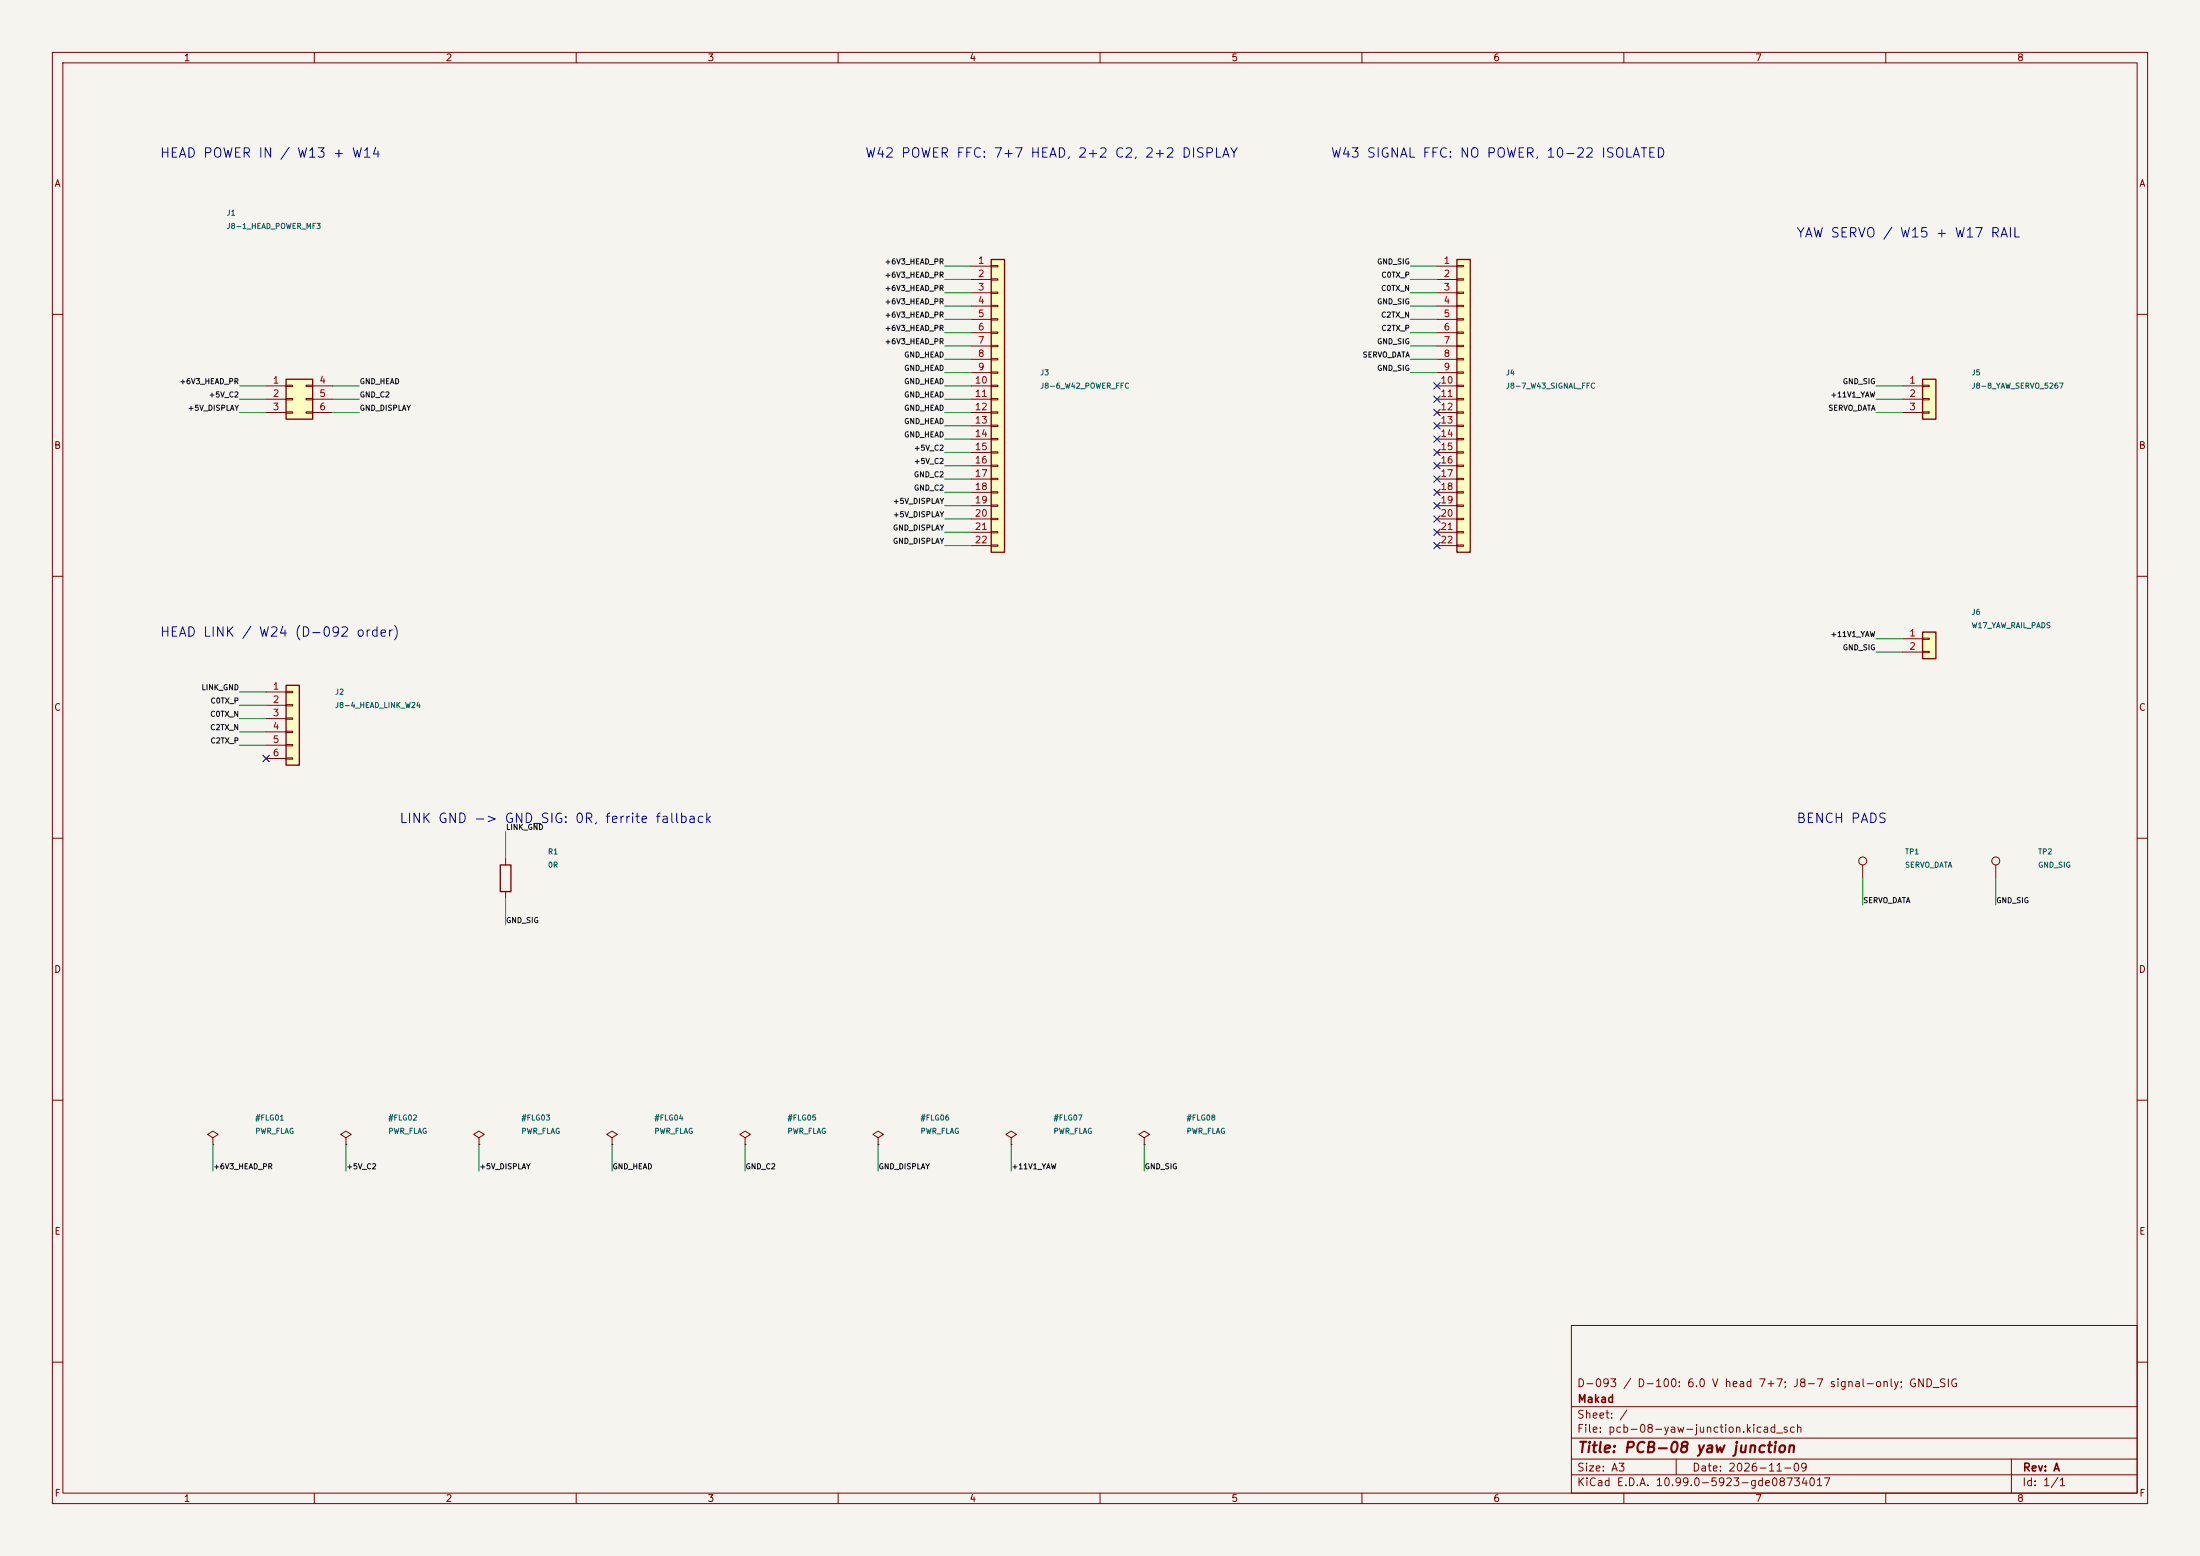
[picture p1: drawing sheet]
(kicad_sch (version 20261015) (generator "eeschema") (generator_version "10.99") (paper "A3") (title_block (title "PCB-08 yaw junction") (date "2026-11-09") (rev "A") (company "Makad") (comment 1 "D-093 / D-100: 6.0 V head 7+7; J8-7 signal-only; GND_SIG")) (lib_symbols (symbol "Connector_Generic:Conn_02x03_Top_Bottom" (pin_names (offset 1.016) (hide yes)) (exclude_from_sim no) (in_bom yes) (on_board yes) (in_pos_files yes) (duplicate_pin_numbers_are_jumpers no) (property "Reference" "J" (at 1.27 5.08 0) (show_name no) (do_not_autoplace no) (effects (font (size 1.27 1.27)))) (property "Value" "Conn_02x03_Top_Bottom" (at 1.27 -5.08 0) (show_name no) (do_not_autoplace no) (effects (font (size 1.27 1.27)))) (property "Footprint" "" (at 0 0 0) (show_name no) (do_not_autoplace no) (hide yes) (effects (font (size 1.27 1.27)))) (property "Datasheet" "" (at 0 0 0) (show_name no) (do_not_autoplace no) (hide yes) (effects (font (size 1.27 1.27)))) (property "Description" "Generic connector, double row, 02x03, top/bottom pin numbering scheme (row 1: 1...pins_per_row, row2: pins_per_row+1 ... num_pins), script generated (kicad-library-utils/schlib/autogen/connector/)" (at 0 0 0) (show_name no) (do_not_autoplace no) (hide yes) (effects (font (size 1.27 1.27)))) (property "ki_keywords" "connector" (at 0 0 0) (show_name no) (do_not_autoplace no) (hide yes) (effects (font (size 1.27 1.27)))) (property "ki_fp_filters" "Connector*:*_2x??_*" (at 0 0 0) (show_name no) (do_not_autoplace no) (hide yes) (effects (font (size 1.27 1.27)))) (symbol "Conn_02x03_Top_Bottom_1_1" (rectangle (start -1.27 3.81) (end 3.81 -3.81) (stroke (width 0.254) (type default)) (fill (type background))) (rectangle (start -1.27 2.667) (end 0 2.413) (stroke (width 0.1524) (type default)) (fill (type none))) (rectangle (start -1.27 0.127) (end 0 -0.127) (stroke (width 0.1524) (type default)) (fill (type none))) (rectangle (start -1.27 -2.413) (end 0 -2.667) (stroke (width 0.1524) (type default)) (fill (type none))) (rectangle (start 3.81 2.667) (end 2.54 2.413) (stroke (width 0.1524) (type default)) (fill (type none))) (rectangle (start 3.81 0.127) (end 2.54 -0.127) (stroke (width 0.1524) (type default)) (fill (type none))) (rectangle (start 3.81 -2.413) (end 2.54 -2.667) (stroke (width 0.1524) (type default)) (fill (type none))) (pin passive line (at -5.08 2.54 0) (length 3.81) (name "Pin_1" (effects (font (size 1.27 1.27)))) (number "1" (effects (font (size 1.27 1.27))))) (pin passive line (at -5.08 0 0) (length 3.81) (name "Pin_2" (effects (font (size 1.27 1.27)))) (number "2" (effects (font (size 1.27 1.27))))) (pin passive line (at -5.08 -2.54 0) (length 3.81) (name "Pin_3" (effects (font (size 1.27 1.27)))) (number "3" (effects (font (size 1.27 1.27))))) (pin passive line (at 7.62 2.54 180) (length 3.81) (name "Pin_4" (effects (font (size 1.27 1.27)))) (number "4" (effects (font (size 1.27 1.27))))) (pin passive line (at 7.62 0 180) (length 3.81) (name "Pin_5" (effects (font (size 1.27 1.27)))) (number "5" (effects (font (size 1.27 1.27))))) (pin passive line (at 7.62 -2.54 180) (length 3.81) (name "Pin_6" (effects (font (size 1.27 1.27)))) (number "6" (effects (font (size 1.27 1.27)))))) (embedded_fonts no)) (symbol "Connector_Generic:Conn_01x06" (pin_names (offset 1.016) (hide yes)) (exclude_from_sim no) (in_bom yes) (on_board yes) (in_pos_files yes) (duplicate_pin_numbers_are_jumpers no) (property "Reference" "J" (at 0 7.62 0) (show_name no) (do_not_autoplace no) (effects (font (size 1.27 1.27)))) (property "Value" "Conn_01x06" (at 0 -10.16 0) (show_name no) (do_not_autoplace no) (effects (font (size 1.27 1.27)))) (property "Footprint" "" (at 0 0 0) (show_name no) (do_not_autoplace no) (hide yes) (effects (font (size 1.27 1.27)))) (property "Datasheet" "" (at 0 0 0) (show_name no) (do_not_autoplace no) (hide yes) (effects (font (size 1.27 1.27)))) (property "Description" "Generic connector, single row, 01x06, script generated (kicad-library-utils/schlib/autogen/connector/)" (at 0 0 0) (show_name no) (do_not_autoplace no) (hide yes) (effects (font (size 1.27 1.27)))) (property "ki_keywords" "connector" (at 0 0 0) (show_name no) (do_not_autoplace no) (hide yes) (effects (font (size 1.27 1.27)))) (property "ki_fp_filters" "Connector*:*_1x??_*" (at 0 0 0) (show_name no) (do_not_autoplace no) (hide yes) (effects (font (size 1.27 1.27)))) (symbol "Conn_01x06_1_1" (rectangle (start -1.27 6.35) (end 1.27 -8.89) (stroke (width 0.254) (type default)) (fill (type background))) (rectangle (start -1.27 5.207) (end 0 4.953) (stroke (width 0.1524) (type default)) (fill (type none))) (rectangle (start -1.27 2.667) (end 0 2.413) (stroke (width 0.1524) (type default)) (fill (type none))) (rectangle (start -1.27 0.127) (end 0 -0.127) (stroke (width 0.1524) (type default)) (fill (type none))) (rectangle (start -1.27 -2.413) (end 0 -2.667) (stroke (width 0.1524) (type default)) (fill (type none))) (rectangle (start -1.27 -4.953) (end 0 -5.207) (stroke (width 0.1524) (type default)) (fill (type none))) (rectangle (start -1.27 -7.493) (end 0 -7.747) (stroke (width 0.1524) (type default)) (fill (type none))) (pin passive line (at -5.08 5.08 0) (length 3.81) (name "Pin_1" (effects (font (size 1.27 1.27)))) (number "1" (effects (font (size 1.27 1.27))))) (pin passive line (at -5.08 2.54 0) (length 3.81) (name "Pin_2" (effects (font (size 1.27 1.27)))) (number "2" (effects (font (size 1.27 1.27))))) (pin passive line (at -5.08 0 0) (length 3.81) (name "Pin_3" (effects (font (size 1.27 1.27)))) (number "3" (effects (font (size 1.27 1.27))))) (pin passive line (at -5.08 -2.54 0) (length 3.81) (name "Pin_4" (effects (font (size 1.27 1.27)))) (number "4" (effects (font (size 1.27 1.27))))) (pin passive line (at -5.08 -5.08 0) (length 3.81) (name "Pin_5" (effects (font (size 1.27 1.27)))) (number "5" (effects (font (size 1.27 1.27))))) (pin passive line (at -5.08 -7.62 0) (length 3.81) (name "Pin_6" (effects (font (size 1.27 1.27)))) (number "6" (effects (font (size 1.27 1.27)))))) (embedded_fonts no)) (symbol "Device:R" (pin_numbers (hide yes)) (pin_names (offset 0)) (exclude_from_sim no) (in_bom yes) (on_board yes) (in_pos_files yes) (duplicate_pin_numbers_are_jumpers no) (property "Reference" "R" (at 2.032 0 90) (show_name no) (do_not_autoplace no) (effects (font (size 1.27 1.27)))) (property "Value" "R" (at 0 0 90) (show_name no) (do_not_autoplace no) (effects (font (size 1.27 1.27)))) (property "Footprint" "" (at -1.778 0 90) (show_name no) (do_not_autoplace no) (hide yes) (effects (font (size 1.27 1.27)))) (property "Datasheet" "" (at 0 0 0) (show_name no) (do_not_autoplace no) (hide yes) (effects (font (size 1.27 1.27)))) (property "Description" "Resistor" (at 0 0 0) (show_name no) (do_not_autoplace no) (hide yes) (effects (font (size 1.27 1.27)))) (property "ki_keywords" "R res resistor" (at 0 0 0) (show_name no) (do_not_autoplace no) (hide yes) (effects (font (size 1.27 1.27)))) (property "ki_fp_filters" "R_*" (at 0 0 0) (show_name no) (do_not_autoplace no) (hide yes) (effects (font (size 1.27 1.27)))) (symbol "R_0_1" (rectangle (start -1.016 -2.54) (end 1.016 2.54) (stroke (width 0.254) (type default)) (fill (type none)))) (symbol "R_1_1" (pin passive line (at 0 3.81 270) (length 1.27) (name "" (effects (font (size 1.27 1.27)))) (number "1" (effects (font (size 1.27 1.27))))) (pin passive line (at 0 -3.81 90) (length 1.27) (name "" (effects (font (size 1.27 1.27)))) (number "2" (effects (font (size 1.27 1.27)))))) (embedded_fonts no)) (symbol "Connector_Generic:Conn_01x22" (pin_names (offset 1.016) (hide yes)) (exclude_from_sim no) (in_bom yes) (on_board yes) (in_pos_files yes) (duplicate_pin_numbers_are_jumpers no) (property "Reference" "J" (at 0 27.94 0) (show_name no) (do_not_autoplace no) (effects (font (size 1.27 1.27)))) (property "Value" "Conn_01x22" (at 0 -30.48 0) (show_name no) (do_not_autoplace no) (effects (font (size 1.27 1.27)))) (property "Footprint" "" (at 0 0 0) (show_name no) (do_not_autoplace no) (hide yes) (effects (font (size 1.27 1.27)))) (property "Datasheet" "" (at 0 0 0) (show_name no) (do_not_autoplace no) (hide yes) (effects (font (size 1.27 1.27)))) (property "Description" "Generic connector, single row, 01x22, script generated (kicad-library-utils/schlib/autogen/connector/)" (at 0 0 0) (show_name no) (do_not_autoplace no) (hide yes) (effects (font (size 1.27 1.27)))) (property "ki_keywords" "connector" (at 0 0 0) (show_name no) (do_not_autoplace no) (hide yes) (effects (font (size 1.27 1.27)))) (property "ki_fp_filters" "Connector*:*_1x??_*" (at 0 0 0) (show_name no) (do_not_autoplace no) (hide yes) (effects (font (size 1.27 1.27)))) (symbol "Conn_01x22_1_1" (rectangle (start -1.27 26.67) (end 1.27 -29.21) (stroke (width 0.254) (type default)) (fill (type background))) (rectangle (start -1.27 25.527) (end 0 25.273) (stroke (width 0.1524) (type default)) (fill (type none))) (rectangle (start -1.27 22.987) (end 0 22.733) (stroke (width 0.1524) (type default)) (fill (type none))) (rectangle (start -1.27 20.447) (end 0 20.193) (stroke (width 0.1524) (type default)) (fill (type none))) (rectangle (start -1.27 17.907) (end 0 17.653) (stroke (width 0.1524) (type default)) (fill (type none))) (rectangle (start -1.27 15.367) (end 0 15.113) (stroke (width 0.1524) (type default)) (fill (type none))) (rectangle (start -1.27 12.827) (end 0 12.573) (stroke (width 0.1524) (type default)) (fill (type none))) (rectangle (start -1.27 10.287) (end 0 10.033) (stroke (width 0.1524) (type default)) (fill (type none))) (rectangle (start -1.27 7.747) (end 0 7.493) (stroke (width 0.1524) (type default)) (fill (type none))) (rectangle (start -1.27 5.207) (end 0 4.953) (stroke (width 0.1524) (type default)) (fill (type none))) (rectangle (start -1.27 2.667) (end 0 2.413) (stroke (width 0.1524) (type default)) (fill (type none))) (rectangle (start -1.27 0.127) (end 0 -0.127) (stroke (width 0.1524) (type default)) (fill (type none))) (rectangle (start -1.27 -2.413) (end 0 -2.667) (stroke (width 0.1524) (type default)) (fill (type none))) (rectangle (start -1.27 -4.953) (end 0 -5.207) (stroke (width 0.1524) (type default)) (fill (type none))) (rectangle (start -1.27 -7.493) (end 0 -7.747) (stroke (width 0.1524) (type default)) (fill (type none))) (rectangle (start -1.27 -10.033) (end 0 -10.287) (stroke (width 0.1524) (type default)) (fill (type none))) (rectangle (start -1.27 -12.573) (end 0 -12.827) (stroke (width 0.1524) (type default)) (fill (type none))) (rectangle (start -1.27 -15.113) (end 0 -15.367) (stroke (width 0.1524) (type default)) (fill (type none))) (rectangle (start -1.27 -17.653) (end 0 -17.907) (stroke (width 0.1524) (type default)) (fill (type none))) (rectangle (start -1.27 -20.193) (end 0 -20.447) (stroke (width 0.1524) (type default)) (fill (type none))) (rectangle (start -1.27 -22.733) (end 0 -22.987) (stroke (width 0.1524) (type default)) (fill (type none))) (rectangle (start -1.27 -25.273) (end 0 -25.527) (stroke (width 0.1524) (type default)) (fill (type none))) (rectangle (start -1.27 -27.813) (end 0 -28.067) (stroke (width 0.1524) (type default)) (fill (type none))) (pin passive line (at -5.08 25.4 0) (length 3.81) (name "Pin_1" (effects (font (size 1.27 1.27)))) (number "1" (effects (font (size 1.27 1.27))))) (pin passive line (at -5.08 22.86 0) (length 3.81) (name "Pin_2" (effects (font (size 1.27 1.27)))) (number "2" (effects (font (size 1.27 1.27))))) (pin passive line (at -5.08 20.32 0) (length 3.81) (name "Pin_3" (effects (font (size 1.27 1.27)))) (number "3" (effects (font (size 1.27 1.27))))) (pin passive line (at -5.08 17.78 0) (length 3.81) (name "Pin_4" (effects (font (size 1.27 1.27)))) (number "4" (effects (font (size 1.27 1.27))))) (pin passive line (at -5.08 15.24 0) (length 3.81) (name "Pin_5" (effects (font (size 1.27 1.27)))) (number "5" (effects (font (size 1.27 1.27))))) (pin passive line (at -5.08 12.7 0) (length 3.81) (name "Pin_6" (effects (font (size 1.27 1.27)))) (number "6" (effects (font (size 1.27 1.27))))) (pin passive line (at -5.08 10.16 0) (length 3.81) (name "Pin_7" (effects (font (size 1.27 1.27)))) (number "7" (effects (font (size 1.27 1.27))))) (pin passive line (at -5.08 7.62 0) (length 3.81) (name "Pin_8" (effects (font (size 1.27 1.27)))) (number "8" (effects (font (size 1.27 1.27))))) (pin passive line (at -5.08 5.08 0) (length 3.81) (name "Pin_9" (effects (font (size 1.27 1.27)))) (number "9" (effects (font (size 1.27 1.27))))) (pin passive line (at -5.08 2.54 0) (length 3.81) (name "Pin_10" (effects (font (size 1.27 1.27)))) (number "10" (effects (font (size 1.27 1.27))))) (pin passive line (at -5.08 0 0) (length 3.81) (name "Pin_11" (effects (font (size 1.27 1.27)))) (number "11" (effects (font (size 1.27 1.27))))) (pin passive line (at -5.08 -2.54 0) (length 3.81) (name "Pin_12" (effects (font (size 1.27 1.27)))) (number "12" (effects (font (size 1.27 1.27))))) (pin passive line (at -5.08 -5.08 0) (length 3.81) (name "Pin_13" (effects (font (size 1.27 1.27)))) (number "13" (effects (font (size 1.27 1.27))))) (pin passive line (at -5.08 -7.62 0) (length 3.81) (name "Pin_14" (effects (font (size 1.27 1.27)))) (number "14" (effects (font (size 1.27 1.27))))) (pin passive line (at -5.08 -10.16 0) (length 3.81) (name "Pin_15" (effects (font (size 1.27 1.27)))) (number "15" (effects (font (size 1.27 1.27))))) (pin passive line (at -5.08 -12.7 0) (length 3.81) (name "Pin_16" (effects (font (size 1.27 1.27)))) (number "16" (effects (font (size 1.27 1.27))))) (pin passive line (at -5.08 -15.24 0) (length 3.81) (name "Pin_17" (effects (font (size 1.27 1.27)))) (number "17" (effects (font (size 1.27 1.27))))) (pin passive line (at -5.08 -17.78 0) (length 3.81) (name "Pin_18" (effects (font (size 1.27 1.27)))) (number "18" (effects (font (size 1.27 1.27))))) (pin passive line (at -5.08 -20.32 0) (length 3.81) (name "Pin_19" (effects (font (size 1.27 1.27)))) (number "19" (effects (font (size 1.27 1.27))))) (pin passive line (at -5.08 -22.86 0) (length 3.81) (name "Pin_20" (effects (font (size 1.27 1.27)))) (number "20" (effects (font (size 1.27 1.27))))) (pin passive line (at -5.08 -25.4 0) (length 3.81) (name "Pin_21" (effects (font (size 1.27 1.27)))) (number "21" (effects (font (size 1.27 1.27))))) (pin passive line (at -5.08 -27.94 0) (length 3.81) (name "Pin_22" (effects (font (size 1.27 1.27)))) (number "22" (effects (font (size 1.27 1.27)))))) (embedded_fonts no)) (symbol "Connector_Generic:Conn_01x03" (pin_names (offset 1.016) (hide yes)) (exclude_from_sim no) (in_bom yes) (on_board yes) (in_pos_files yes) (duplicate_pin_numbers_are_jumpers no) (property "Reference" "J" (at 0 5.08 0) (show_name no) (do_not_autoplace no) (effects (font (size 1.27 1.27)))) (property "Value" "Conn_01x03" (at 0 -5.08 0) (show_name no) (do_not_autoplace no) (effects (font (size 1.27 1.27)))) (property "Footprint" "" (at 0 0 0) (show_name no) (do_not_autoplace no) (hide yes) (effects (font (size 1.27 1.27)))) (property "Datasheet" "" (at 0 0 0) (show_name no) (do_not_autoplace no) (hide yes) (effects (font (size 1.27 1.27)))) (property "Description" "Generic connector, single row, 01x03, script generated (kicad-library-utils/schlib/autogen/connector/)" (at 0 0 0) (show_name no) (do_not_autoplace no) (hide yes) (effects (font (size 1.27 1.27)))) (property "ki_keywords" "connector" (at 0 0 0) (show_name no) (do_not_autoplace no) (hide yes) (effects (font (size 1.27 1.27)))) (property "ki_fp_filters" "Connector*:*_1x??_*" (at 0 0 0) (show_name no) (do_not_autoplace no) (hide yes) (effects (font (size 1.27 1.27)))) (symbol "Conn_01x03_1_1" (rectangle (start -1.27 3.81) (end 1.27 -3.81) (stroke (width 0.254) (type default)) (fill (type background))) (rectangle (start -1.27 2.667) (end 0 2.413) (stroke (width 0.1524) (type default)) (fill (type none))) (rectangle (start -1.27 0.127) (end 0 -0.127) (stroke (width 0.1524) (type default)) (fill (type none))) (rectangle (start -1.27 -2.413) (end 0 -2.667) (stroke (width 0.1524) (type default)) (fill (type none))) (pin passive line (at -5.08 2.54 0) (length 3.81) (name "Pin_1" (effects (font (size 1.27 1.27)))) (number "1" (effects (font (size 1.27 1.27))))) (pin passive line (at -5.08 0 0) (length 3.81) (name "Pin_2" (effects (font (size 1.27 1.27)))) (number "2" (effects (font (size 1.27 1.27))))) (pin passive line (at -5.08 -2.54 0) (length 3.81) (name "Pin_3" (effects (font (size 1.27 1.27)))) (number "3" (effects (font (size 1.27 1.27)))))) (embedded_fonts no)) (symbol "Connector_Generic:Conn_01x02" (pin_names (offset 1.016) (hide yes)) (exclude_from_sim no) (in_bom yes) (on_board yes) (in_pos_files yes) (duplicate_pin_numbers_are_jumpers no) (property "Reference" "J" (at 0 2.54 0) (show_name no) (do_not_autoplace no) (effects (font (size 1.27 1.27)))) (property "Value" "Conn_01x02" (at 0 -5.08 0) (show_name no) (do_not_autoplace no) (effects (font (size 1.27 1.27)))) (property "Footprint" "" (at 0 0 0) (show_name no) (do_not_autoplace no) (hide yes) (effects (font (size 1.27 1.27)))) (property "Datasheet" "" (at 0 0 0) (show_name no) (do_not_autoplace no) (hide yes) (effects (font (size 1.27 1.27)))) (property "Description" "Generic connector, single row, 01x02, script generated (kicad-library-utils/schlib/autogen/connector/)" (at 0 0 0) (show_name no) (do_not_autoplace no) (hide yes) (effects (font (size 1.27 1.27)))) (property "ki_keywords" "connector" (at 0 0 0) (show_name no) (do_not_autoplace no) (hide yes) (effects (font (size 1.27 1.27)))) (property "ki_fp_filters" "Connector*:*_1x??_*" (at 0 0 0) (show_name no) (do_not_autoplace no) (hide yes) (effects (font (size 1.27 1.27)))) (symbol "Conn_01x02_1_1" (rectangle (start -1.27 1.27) (end 1.27 -3.81) (stroke (width 0.254) (type default)) (fill (type background))) (rectangle (start -1.27 0.127) (end 0 -0.127) (stroke (width 0.1524) (type default)) (fill (type none))) (rectangle (start -1.27 -2.413) (end 0 -2.667) (stroke (width 0.1524) (type default)) (fill (type none))) (pin passive line (at -5.08 0 0) (length 3.81) (name "Pin_1" (effects (font (size 1.27 1.27)))) (number "1" (effects (font (size 1.27 1.27))))) (pin passive line (at -5.08 -2.54 0) (length 3.81) (name "Pin_2" (effects (font (size 1.27 1.27)))) (number "2" (effects (font (size 1.27 1.27)))))) (embedded_fonts no)) (symbol "Connector:TestPoint" (pin_numbers (hide yes)) (pin_names (offset 0.762) (hide yes)) (exclude_from_sim no) (in_bom yes) (on_board yes) (in_pos_files yes) (duplicate_pin_numbers_are_jumpers no) (property "Reference" "TP" (at 0 6.858 0) (show_name no) (do_not_autoplace no) (effects (font (size 1.27 1.27)))) (property "Value" "TestPoint" (at 0 5.08 0) (show_name no) (do_not_autoplace no) (effects (font (size 1.27 1.27)))) (property "Footprint" "" (at 5.08 0 0) (show_name no) (do_not_autoplace no) (hide yes) (effects (font (size 1.27 1.27)))) (property "Datasheet" "" (at 5.08 0 0) (show_name no) (do_not_autoplace no) (hide yes) (effects (font (size 1.27 1.27)))) (property "Description" "test point" (at 0 0 0) (show_name no) (do_not_autoplace no) (hide yes) (effects (font (size 1.27 1.27)))) (property "ki_keywords" "test point tp" (at 0 0 0) (show_name no) (do_not_autoplace no) (hide yes) (effects (font (size 1.27 1.27)))) (property "ki_fp_filters" "Pin* Test*" (at 0 0 0) (show_name no) (do_not_autoplace no) (hide yes) (effects (font (size 1.27 1.27)))) (symbol "TestPoint_0_1" (circle (center 0 3.302) (radius 0.762) (stroke (width 0) (type default)) (fill (type none)))) (symbol "TestPoint_1_1" (pin passive line (at 0 0 90) (length 2.54) (name "1" (effects (font (size 1.27 1.27)))) (number "1" (effects (font (size 1.27 1.27)))))) (embedded_fonts no)) (symbol "power:PWR_FLAG" (power global) (pin_numbers (hide yes)) (pin_names (offset 0) (hide yes)) (exclude_from_sim no) (in_bom yes) (on_board yes) (in_pos_files yes) (duplicate_pin_numbers_are_jumpers no) (property "Reference" "#FLG" (at 0 1.905 0) (show_name no) (do_not_autoplace no) (hide yes) (effects (font (size 1.27 1.27)))) (property "Value" "PWR_FLAG" (at 0 3.81 0) (show_name no) (do_not_autoplace no) (effects (font (size 1.27 1.27)))) (property "Footprint" "" (at 0 0 0) (show_name no) (do_not_autoplace no) (hide yes) (effects (font (size 1.27 1.27)))) (property "Datasheet" "" (at 0 0 0) (show_name no) (do_not_autoplace no) (hide yes) (effects (font (size 1.27 1.27)))) (property "Description" "Special symbol for telling ERC where power comes from" (at 0 0 0) (show_name no) (do_not_autoplace no) (hide yes) (effects (font (size 1.27 1.27)))) (property "ki_keywords" "flag power" (at 0 0 0) (show_name no) (do_not_autoplace no) (hide yes) (effects (font (size 1.27 1.27)))) (symbol "PWR_FLAG_0_0" (pin power_out line (at 0 0 90) (length 0) (name "" (effects (font (size 1.27 1.27)))) (number "1" (effects (font (size 1.27 1.27)))))) (symbol "PWR_FLAG_0_1" (polyline (pts (xy 0 0) (xy 0 1.27) (xy -1.016 1.905) (xy 0 2.54) (xy 1.016 1.905) (xy 0 1.27)) (stroke (width 0) (type default)) (fill (type none)))) (embedded_fonts no))) (symbol (lib_id "Connector_Generic:Conn_02x03_Top_Bottom") (at 55.88 76.2 0) (unit 1) (in_bom yes) (on_board yes) (dnp no) (property "Reference" "J1" (at 43.18000000000001 40.64 0) (effects (font (size 1.0 1.0)) (justify left))) (property "Value" "J8-1_HEAD_POWER_MF3" (at 43.18000000000001 43.18 0) (effects (font (size 1.0 1.0)) (justify left))) (property "Footprint" "pcb08:Molex_Micro-Fit_3.0_43045-0621_2x03-1MP_P3.00mm_Horizontal" (at 63.88 76.2 0) (effects (font (size 1.0 1.0)) (justify left) (hide yes))) (property "Datasheet" "" (at 63.88 76.2 0) (effects (font (size 1.0 1.0)) (justify left) (hide yes))) (pin "1") (pin "2") (pin "3") (pin "4") (pin "5") (pin "6")) (symbol (lib_id "Connector_Generic:Conn_01x06") (at 55.88 137.16 0) (unit 1) (in_bom yes) (on_board yes) (dnp no) (property "Reference" "J2" (at 63.88 132.07999999999998 0) (effects (font (size 1.0 1.0)) (justify left))) (property "Value" "J8-4_HEAD_LINK_W24" (at 63.88 134.62 0) (effects (font (size 1.0 1.0)) (justify left))) (property "Footprint" "Connector_JST:JST_GH_BM06B-GHS-TBT_1x06-1MP_P1.25mm_Vertical" (at 63.88 137.16 0) (effects (font (size 1.0 1.0)) (justify left) (hide yes))) (property "Datasheet" "" (at 63.88 137.16 0) (effects (font (size 1.0 1.0)) (justify left) (hide yes))) (pin "1") (pin "2") (pin "3") (pin "4") (pin "5") (pin "6")) (symbol (lib_id "Device:R") (at 96.52 167.64 0) (unit 1) (in_bom yes) (on_board yes) (dnp no) (property "Reference" "R1" (at 104.52 162.55999999999997 0) (effects (font (size 1.0 1.0)) (justify left))) (property "Value" "0R" (at 104.52 165.1 0) (effects (font (size 1.0 1.0)) (justify left))) (property "Footprint" "Resistor_SMD:R_0805_2012Metric" (at 104.52 167.64 0) (effects (font (size 1.0 1.0)) (justify left) (hide yes))) (property "Datasheet" "" (at 104.52 167.64 0) (effects (font (size 1.0 1.0)) (justify left) (hide yes))) (pin "1") (pin "2")) (symbol (lib_id "Connector_Generic:Conn_01x22") (at 190.5 76.2 0) (unit 1) (in_bom yes) (on_board yes) (dnp no) (property "Reference" "J3" (at 198.5 71.12 0) (effects (font (size 1.0 1.0)) (justify left))) (property "Value" "J8-6_W42_POWER_FFC" (at 198.5 73.66 0) (effects (font (size 1.0 1.0)) (justify left))) (property "Footprint" "fh34:Hirose_FH34SRJ-22S-0.5SH_1x22_P0.50mm" (at 198.5 76.2 0) (effects (font (size 1.0 1.0)) (justify left) (hide yes))) (property "Datasheet" "" (at 198.5 76.2 0) (effects (font (size 1.0 1.0)) (justify left) (hide yes))) (pin "1") (pin "2") (pin "3") (pin "4") (pin "5") (pin "6") (pin "7") (pin "8") (pin "9") (pin "10") (pin "11") (pin "12") (pin "13") (pin "14") (pin "15") (pin "16") (pin "17") (pin "18") (pin "19") (pin "20") (pin "21") (pin "22")) (symbol (lib_id "Connector_Generic:Conn_01x22") (at 279.4 76.2 0) (unit 1) (in_bom yes) (on_board yes) (dnp no) (property "Reference" "J4" (at 287.4 71.12 0) (effects (font (size 1.0 1.0)) (justify left))) (property "Value" "J8-7_W43_SIGNAL_FFC" (at 287.4 73.66 0) (effects (font (size 1.0 1.0)) (justify left))) (property "Footprint" "fh34:Hirose_FH34SRJ-22S-0.5SH_1x22_P0.50mm" (at 287.4 76.2 0) (effects (font (size 1.0 1.0)) (justify left) (hide yes))) (property "Datasheet" "" (at 287.4 76.2 0) (effects (font (size 1.0 1.0)) (justify left) (hide yes))) (pin "1") (pin "2") (pin "3") (pin "4") (pin "5") (pin "6") (pin "7") (pin "8") (pin "9") (pin "10") (pin "11") (pin "12") (pin "13") (pin "14") (pin "15") (pin "16") (pin "17") (pin "18") (pin "19") (pin "20") (pin "21") (pin "22")) (symbol (lib_id "Connector_Generic:Conn_01x03") (at 368.3 76.2 0) (unit 1) (in_bom yes) (on_board yes) (dnp no) (property "Reference" "J5" (at 376.3 71.12 0) (effects (font (size 1.0 1.0)) (justify left))) (property "Value" "J8-8_YAW_SERVO_5267" (at 376.3 73.66 0) (effects (font (size 1.0 1.0)) (justify left))) (property "Footprint" "Connector_Molex:Molex_SPOX_5267-03A_1x03_P2.50mm_Vertical" (at 376.3 76.2 0) (effects (font (size 1.0 1.0)) (justify left) (hide yes))) (property "Datasheet" "" (at 376.3 76.2 0) (effects (font (size 1.0 1.0)) (justify left) (hide yes))) (pin "1") (pin "2") (pin "3")) (symbol (lib_id "Connector_Generic:Conn_01x02") (at 368.3 121.92 0) (unit 1) (in_bom no) (on_board yes) (dnp no) (property "Reference" "J6" (at 376.3 116.84 0) (effects (font (size 1.0 1.0)) (justify left))) (property "Value" "W17_YAW_RAIL_PADS" (at 376.3 119.38 0) (effects (font (size 1.0 1.0)) (justify left))) (property "Footprint" "Connector_Wire:SolderWire-0.5sqmm_1x02_P4.6mm_D0.9mm_OD2.1mm" (at 376.3 121.92 0) (effects (font (size 1.0 1.0)) (justify left) (hide yes))) (property "Datasheet" "" (at 376.3 121.92 0) (effects (font (size 1.0 1.0)) (justify left) (hide yes))) (pin "1") (pin "2")) (symbol (lib_id "Connector:TestPoint") (at 355.6 167.64 0) (unit 1) (in_bom no) (on_board yes) (dnp no) (property "Reference" "TP1" (at 363.6 162.55999999999997 0) (effects (font (size 1.0 1.0)) (justify left))) (property "Value" "SERVO_DATA" (at 363.6 165.1 0) (effects (font (size 1.0 1.0)) (justify left))) (property "Footprint" "TestPoint:TestPoint_Pad_D1.0mm" (at 363.6 167.64 0) (effects (font (size 1.0 1.0)) (justify left) (hide yes))) (property "Datasheet" "" (at 363.6 167.64 0) (effects (font (size 1.0 1.0)) (justify left) (hide yes))) (pin "1")) (symbol (lib_id "Connector:TestPoint") (at 381.0 167.64 0) (unit 1) (in_bom no) (on_board yes) (dnp no) (property "Reference" "TP2" (at 389.0 162.55999999999997 0) (effects (font (size 1.0 1.0)) (justify left))) (property "Value" "GND_SIG" (at 389.0 165.1 0) (effects (font (size 1.0 1.0)) (justify left))) (property "Footprint" "TestPoint:TestPoint_Pad_D1.0mm" (at 389.0 167.64 0) (effects (font (size 1.0 1.0)) (justify left) (hide yes))) (property "Datasheet" "" (at 389.0 167.64 0) (effects (font (size 1.0 1.0)) (justify left) (hide yes))) (pin "1")) (symbol (lib_id "power:PWR_FLAG") (at 40.64 218.44 0) (unit 1) (in_bom no) (on_board yes) (dnp no) (property "Reference" "#FLG01" (at 48.64 213.35999999999999 0) (effects (font (size 1.0 1.0)) (justify left))) (property "Value" "PWR_FLAG" (at 48.64 215.9 0) (effects (font (size 1.0 1.0)) (justify left))) (property "Footprint" "" (at 48.64 218.44 0) (effects (font (size 1.0 1.0)) (justify left) (hide yes))) (property "Datasheet" "" (at 48.64 218.44 0) (effects (font (size 1.0 1.0)) (justify left) (hide yes))) (pin "1")) (symbol (lib_id "power:PWR_FLAG") (at 66.03999999999999 218.44 0) (unit 1) (in_bom no) (on_board yes) (dnp no) (property "Reference" "#FLG02" (at 74.03999999999999 213.35999999999999 0) (effects (font (size 1.0 1.0)) (justify left))) (property "Value" "PWR_FLAG" (at 74.03999999999999 215.9 0) (effects (font (size 1.0 1.0)) (justify left))) (property "Footprint" "" (at 74.03999999999999 218.44 0) (effects (font (size 1.0 1.0)) (justify left) (hide yes))) (property "Datasheet" "" (at 74.03999999999999 218.44 0) (effects (font (size 1.0 1.0)) (justify left) (hide yes))) (pin "1")) (symbol (lib_id "power:PWR_FLAG") (at 91.44 218.44 0) (unit 1) (in_bom no) (on_board yes) (dnp no) (property "Reference" "#FLG03" (at 99.44 213.35999999999999 0) (effects (font (size 1.0 1.0)) (justify left))) (property "Value" "PWR_FLAG" (at 99.44 215.9 0) (effects (font (size 1.0 1.0)) (justify left))) (property "Footprint" "" (at 99.44 218.44 0) (effects (font (size 1.0 1.0)) (justify left) (hide yes))) (property "Datasheet" "" (at 99.44 218.44 0) (effects (font (size 1.0 1.0)) (justify left) (hide yes))) (pin "1")) (symbol (lib_id "power:PWR_FLAG") (at 116.83999999999999 218.44 0) (unit 1) (in_bom no) (on_board yes) (dnp no) (property "Reference" "#FLG04" (at 124.83999999999999 213.35999999999999 0) (effects (font (size 1.0 1.0)) (justify left))) (property "Value" "PWR_FLAG" (at 124.83999999999999 215.9 0) (effects (font (size 1.0 1.0)) (justify left))) (property "Footprint" "" (at 124.83999999999999 218.44 0) (effects (font (size 1.0 1.0)) (justify left) (hide yes))) (property "Datasheet" "" (at 124.83999999999999 218.44 0) (effects (font (size 1.0 1.0)) (justify left) (hide yes))) (pin "1")) (symbol (lib_id "power:PWR_FLAG") (at 142.24 218.44 0) (unit 1) (in_bom no) (on_board yes) (dnp no) (property "Reference" "#FLG05" (at 150.24 213.35999999999999 0) (effects (font (size 1.0 1.0)) (justify left))) (property "Value" "PWR_FLAG" (at 150.24 215.9 0) (effects (font (size 1.0 1.0)) (justify left))) (property "Footprint" "" (at 150.24 218.44 0) (effects (font (size 1.0 1.0)) (justify left) (hide yes))) (property "Datasheet" "" (at 150.24 218.44 0) (effects (font (size 1.0 1.0)) (justify left) (hide yes))) (pin "1")) (symbol (lib_id "power:PWR_FLAG") (at 167.64 218.44 0) (unit 1) (in_bom no) (on_board yes) (dnp no) (property "Reference" "#FLG06" (at 175.64 213.35999999999999 0) (effects (font (size 1.0 1.0)) (justify left))) (property "Value" "PWR_FLAG" (at 175.64 215.9 0) (effects (font (size 1.0 1.0)) (justify left))) (property "Footprint" "" (at 175.64 218.44 0) (effects (font (size 1.0 1.0)) (justify left) (hide yes))) (property "Datasheet" "" (at 175.64 218.44 0) (effects (font (size 1.0 1.0)) (justify left) (hide yes))) (pin "1")) (symbol (lib_id "power:PWR_FLAG") (at 193.03999999999996 218.44 0) (unit 1) (in_bom no) (on_board yes) (dnp no) (property "Reference" "#FLG07" (at 201.03999999999996 213.35999999999999 0) (effects (font (size 1.0 1.0)) (justify left))) (property "Value" "PWR_FLAG" (at 201.03999999999996 215.9 0) (effects (font (size 1.0 1.0)) (justify left))) (property "Footprint" "" (at 201.03999999999996 218.44 0) (effects (font (size 1.0 1.0)) (justify left) (hide yes))) (property "Datasheet" "" (at 201.03999999999996 218.44 0) (effects (font (size 1.0 1.0)) (justify left) (hide yes))) (pin "1")) (symbol (lib_id "power:PWR_FLAG") (at 218.44 218.44 0) (unit 1) (in_bom no) (on_board yes) (dnp no) (property "Reference" "#FLG08" (at 226.44 213.35999999999999 0) (effects (font (size 1.0 1.0)) (justify left))) (property "Value" "PWR_FLAG" (at 226.44 215.9 0) (effects (font (size 1.0 1.0)) (justify left))) (property "Footprint" "" (at 226.44 218.44 0) (effects (font (size 1.0 1.0)) (justify left) (hide yes))) (property "Datasheet" "" (at 226.44 218.44 0) (effects (font (size 1.0 1.0)) (justify left) (hide yes))) (pin "1")) (wire (pts (xy 50.8 73.66) (xy 45.72 73.66)) (stroke (width 0) (type default))) (wire (pts (xy 50.8 76.2) (xy 45.72 76.2)) (stroke (width 0) (type default))) (wire (pts (xy 50.8 78.74) (xy 45.72 78.74)) (stroke (width 0) (type default))) (wire (pts (xy 63.5 73.66) (xy 68.58 73.66)) (stroke (width 0) (type default))) (wire (pts (xy 63.5 76.2) (xy 68.58 76.2)) (stroke (width 0) (type default))) (wire (pts (xy 63.5 78.74) (xy 68.58 78.74)) (stroke (width 0) (type default))) (wire (pts (xy 50.8 132.08) (xy 45.72 132.08)) (stroke (width 0) (type default))) (wire (pts (xy 50.8 134.62) (xy 45.72 134.62)) (stroke (width 0) (type default))) (wire (pts (xy 50.8 137.16) (xy 45.72 137.16)) (stroke (width 0) (type default))) (wire (pts (xy 50.8 139.7) (xy 45.72 139.7)) (stroke (width 0) (type default))) (wire (pts (xy 50.8 142.24) (xy 45.72 142.24)) (stroke (width 0) (type default))) (wire (pts (xy 96.52 163.83) (xy 96.52 158.75)) (stroke (width 0) (type default))) (wire (pts (xy 96.52 171.45) (xy 96.52 176.53)) (stroke (width 0) (type default))) (wire (pts (xy 185.42 50.8) (xy 180.34 50.8)) (stroke (width 0) (type default))) (wire (pts (xy 185.42 53.34) (xy 180.34 53.34)) (stroke (width 0) (type default))) (wire (pts (xy 185.42 55.88) (xy 180.34 55.88)) (stroke (width 0) (type default))) (wire (pts (xy 185.42 58.42) (xy 180.34 58.42)) (stroke (width 0) (type default))) (wire (pts (xy 185.42 60.96) (xy 180.34 60.96)) (stroke (width 0) (type default))) (wire (pts (xy 185.42 63.5) (xy 180.34 63.5)) (stroke (width 0) (type default))) (wire (pts (xy 185.42 66.04) (xy 180.34 66.04)) (stroke (width 0) (type default))) (wire (pts (xy 185.42 68.58) (xy 180.34 68.58)) (stroke (width 0) (type default))) (wire (pts (xy 185.42 71.12) (xy 180.34 71.12)) (stroke (width 0) (type default))) (wire (pts (xy 185.42 73.66) (xy 180.34 73.66)) (stroke (width 0) (type default))) (wire (pts (xy 185.42 76.2) (xy 180.34 76.2)) (stroke (width 0) (type default))) (wire (pts (xy 185.42 78.74) (xy 180.34 78.74)) (stroke (width 0) (type default))) (wire (pts (xy 185.42 81.28) (xy 180.34 81.28)) (stroke (width 0) (type default))) (wire (pts (xy 185.42 83.82) (xy 180.34 83.82)) (stroke (width 0) (type default))) (wire (pts (xy 185.42 86.36) (xy 180.34 86.36)) (stroke (width 0) (type default))) (wire (pts (xy 185.42 88.9) (xy 180.34 88.9)) (stroke (width 0) (type default))) (wire (pts (xy 185.42 91.44) (xy 180.34 91.44)) (stroke (width 0) (type default))) (wire (pts (xy 185.42 93.98) (xy 180.34 93.98)) (stroke (width 0) (type default))) (wire (pts (xy 185.42 96.52) (xy 180.34 96.52)) (stroke (width 0) (type default))) (wire (pts (xy 185.42 99.06) (xy 180.34 99.06)) (stroke (width 0) (type default))) (wire (pts (xy 185.42 101.6) (xy 180.34 101.6)) (stroke (width 0) (type default))) (wire (pts (xy 185.42 104.14) (xy 180.34 104.14)) (stroke (width 0) (type default))) (wire (pts (xy 274.32 50.8) (xy 269.24 50.8)) (stroke (width 0) (type default))) (wire (pts (xy 274.32 53.34) (xy 269.24 53.34)) (stroke (width 0) (type default))) (wire (pts (xy 274.32 55.88) (xy 269.24 55.88)) (stroke (width 0) (type default))) (wire (pts (xy 274.32 58.42) (xy 269.24 58.42)) (stroke (width 0) (type default))) (wire (pts (xy 274.32 60.96) (xy 269.24 60.96)) (stroke (width 0) (type default))) (wire (pts (xy 274.32 63.5) (xy 269.24 63.5)) (stroke (width 0) (type default))) (wire (pts (xy 274.32 66.04) (xy 269.24 66.04)) (stroke (width 0) (type default))) (wire (pts (xy 274.32 68.58) (xy 269.24 68.58)) (stroke (width 0) (type default))) (wire (pts (xy 274.32 71.12) (xy 269.24 71.12)) (stroke (width 0) (type default))) (wire (pts (xy 363.22 73.66) (xy 358.14 73.66)) (stroke (width 0) (type default))) (wire (pts (xy 363.22 76.2) (xy 358.14 76.2)) (stroke (width 0) (type default))) (wire (pts (xy 363.22 78.74) (xy 358.14 78.74)) (stroke (width 0) (type default))) (wire (pts (xy 363.22 121.92) (xy 358.14 121.92)) (stroke (width 0) (type default))) (wire (pts (xy 363.22 124.46) (xy 358.14 124.46)) (stroke (width 0) (type default))) (wire (pts (xy 355.6 167.64) (xy 355.6 172.72)) (stroke (width 0) (type default))) (wire (pts (xy 381.0 167.64) (xy 381.0 172.72)) (stroke (width 0) (type default))) (wire (pts (xy 40.64 218.44) (xy 40.64 223.52)) (stroke (width 0) (type default))) (wire (pts (xy 66.04 218.44) (xy 66.04 223.52)) (stroke (width 0) (type default))) (wire (pts (xy 91.44 218.44) (xy 91.44 223.52)) (stroke (width 0) (type default))) (wire (pts (xy 116.84 218.44) (xy 116.84 223.52)) (stroke (width 0) (type default))) (wire (pts (xy 142.24 218.44) (xy 142.24 223.52)) (stroke (width 0) (type default))) (wire (pts (xy 167.64 218.44) (xy 167.64 223.52)) (stroke (width 0) (type default))) (wire (pts (xy 193.04 218.44) (xy 193.04 223.52)) (stroke (width 0) (type default))) (wire (pts (xy 218.44 218.44) (xy 218.44 223.52)) (stroke (width 0) (type default))) (label "+6V3_HEAD_PR" (at 45.72 73.66 0) (effects (font (size 1 1)) (justify right bottom))) (label "+5V_C2" (at 45.72 76.2 0) (effects (font (size 1 1)) (justify right bottom))) (label "+5V_DISPLAY" (at 45.72 78.74 0) (effects (font (size 1 1)) (justify right bottom))) (label "GND_HEAD" (at 68.58 73.66 0) (effects (font (size 1 1)) (justify left bottom))) (label "GND_C2" (at 68.58 76.2 0) (effects (font (size 1 1)) (justify left bottom))) (label "GND_DISPLAY" (at 68.58 78.74 0) (effects (font (size 1 1)) (justify left bottom))) (label "LINK_GND" (at 45.72 132.08 0) (effects (font (size 1 1)) (justify right bottom))) (label "C0TX_P" (at 45.72 134.62 0) (effects (font (size 1 1)) (justify right bottom))) (label "C0TX_N" (at 45.72 137.16 0) (effects (font (size 1 1)) (justify right bottom))) (label "C2TX_N" (at 45.72 139.7 0) (effects (font (size 1 1)) (justify right bottom))) (label "C2TX_P" (at 45.72 142.24 0) (effects (font (size 1 1)) (justify right bottom))) (label "LINK_GND" (at 96.52 158.75 0) (effects (font (size 1 1)) (justify left bottom))) (label "GND_SIG" (at 96.52 176.53 0) (effects (font (size 1 1)) (justify left bottom))) (label "+6V3_HEAD_PR" (at 180.34 50.8 0) (effects (font (size 1 1)) (justify right bottom))) (label "+6V3_HEAD_PR" (at 180.34 53.34 0) (effects (font (size 1 1)) (justify right bottom))) (label "+6V3_HEAD_PR" (at 180.34 55.88 0) (effects (font (size 1 1)) (justify right bottom))) (label "+6V3_HEAD_PR" (at 180.34 58.42 0) (effects (font (size 1 1)) (justify right bottom))) (label "+6V3_HEAD_PR" (at 180.34 60.96 0) (effects (font (size 1 1)) (justify right bottom))) (label "+6V3_HEAD_PR" (at 180.34 63.5 0) (effects (font (size 1 1)) (justify right bottom))) (label "+6V3_HEAD_PR" (at 180.34 66.04 0) (effects (font (size 1 1)) (justify right bottom))) (label "GND_HEAD" (at 180.34 68.58 0) (effects (font (size 1 1)) (justify right bottom))) (label "GND_HEAD" (at 180.34 71.12 0) (effects (font (size 1 1)) (justify right bottom))) (label "GND_HEAD" (at 180.34 73.66 0) (effects (font (size 1 1)) (justify right bottom))) (label "GND_HEAD" (at 180.34 76.2 0) (effects (font (size 1 1)) (justify right bottom))) (label "GND_HEAD" (at 180.34 78.74 0) (effects (font (size 1 1)) (justify right bottom))) (label "GND_HEAD" (at 180.34 81.28 0) (effects (font (size 1 1)) (justify right bottom))) (label "GND_HEAD" (at 180.34 83.82 0) (effects (font (size 1 1)) (justify right bottom))) (label "+5V_C2" (at 180.34 86.36 0) (effects (font (size 1 1)) (justify right bottom))) (label "+5V_C2" (at 180.34 88.9 0) (effects (font (size 1 1)) (justify right bottom))) (label "GND_C2" (at 180.34 91.44 0) (effects (font (size 1 1)) (justify right bottom))) (label "GND_C2" (at 180.34 93.98 0) (effects (font (size 1 1)) (justify right bottom))) (label "+5V_DISPLAY" (at 180.34 96.52 0) (effects (font (size 1 1)) (justify right bottom))) (label "+5V_DISPLAY" (at 180.34 99.06 0) (effects (font (size 1 1)) (justify right bottom))) (label "GND_DISPLAY" (at 180.34 101.6 0) (effects (font (size 1 1)) (justify right bottom))) (label "GND_DISPLAY" (at 180.34 104.14 0) (effects (font (size 1 1)) (justify right bottom))) (label "GND_SIG" (at 269.24 50.8 0) (effects (font (size 1 1)) (justify right bottom))) (label "C0TX_P" (at 269.24 53.34 0) (effects (font (size 1 1)) (justify right bottom))) (label "C0TX_N" (at 269.24 55.88 0) (effects (font (size 1 1)) (justify right bottom))) (label "GND_SIG" (at 269.24 58.42 0) (effects (font (size 1 1)) (justify right bottom))) (label "C2TX_N" (at 269.24 60.96 0) (effects (font (size 1 1)) (justify right bottom))) (label "C2TX_P" (at 269.24 63.5 0) (effects (font (size 1 1)) (justify right bottom))) (label "GND_SIG" (at 269.24 66.04 0) (effects (font (size 1 1)) (justify right bottom))) (label "SERVO_DATA" (at 269.24 68.58 0) (effects (font (size 1 1)) (justify right bottom))) (label "GND_SIG" (at 269.24 71.12 0) (effects (font (size 1 1)) (justify right bottom))) (label "GND_SIG" (at 358.14 73.66 0) (effects (font (size 1 1)) (justify right bottom))) (label "+11V1_YAW" (at 358.14 76.2 0) (effects (font (size 1 1)) (justify right bottom))) (label "SERVO_DATA" (at 358.14 78.74 0) (effects (font (size 1 1)) (justify right bottom))) (label "+11V1_YAW" (at 358.14 121.92 0) (effects (font (size 1 1)) (justify right bottom))) (label "GND_SIG" (at 358.14 124.46 0) (effects (font (size 1 1)) (justify right bottom))) (label "SERVO_DATA" (at 355.6 172.72 0) (effects (font (size 1 1)) (justify left bottom))) (label "GND_SIG" (at 381.0 172.72 0) (effects (font (size 1 1)) (justify left bottom))) (label "+6V3_HEAD_PR" (at 40.64 223.52 0) (effects (font (size 1 1)) (justify left bottom))) (label "+5V_C2" (at 66.04 223.52 0) (effects (font (size 1 1)) (justify left bottom))) (label "+5V_DISPLAY" (at 91.44 223.52 0) (effects (font (size 1 1)) (justify left bottom))) (label "GND_HEAD" (at 116.84 223.52 0) (effects (font (size 1 1)) (justify left bottom))) (label "GND_C2" (at 142.24 223.52 0) (effects (font (size 1 1)) (justify left bottom))) (label "GND_DISPLAY" (at 167.64 223.52 0) (effects (font (size 1 1)) (justify left bottom))) (label "+11V1_YAW" (at 193.04 223.52 0) (effects (font (size 1 1)) (justify left bottom))) (label "GND_SIG" (at 218.44 223.52 0) (effects (font (size 1 1)) (justify left bottom))) (no_connect (at 50.8 144.78)) (no_connect (at 274.32 73.66)) (no_connect (at 274.32 76.2)) (no_connect (at 274.32 78.74)) (no_connect (at 274.32 81.28)) (no_connect (at 274.32 83.82)) (no_connect (at 274.32 86.36)) (no_connect (at 274.32 88.9)) (no_connect (at 274.32 91.44)) (no_connect (at 274.32 93.98)) (no_connect (at 274.32 96.52)) (no_connect (at 274.32 99.06)) (no_connect (at 274.32 101.6)) (no_connect (at 274.32 104.14))(text "HEAD POWER IN / W13 + W14" (at 30.48 30.48 0) (effects (font (size 1.8 1.8)) (justify left bottom)))(text "HEAD LINK / W24 (D-092 order)" (at 30.48 121.92 0) (effects (font (size 1.8 1.8)) (justify left bottom)))(text "LINK GND -> GND_SIG: 0R, ferrite fallback" (at 76.2 157.48 0) (effects (font (size 1.8 1.8)) (justify left bottom)))(text "W42 POWER FFC: 7+7 HEAD, 2+2 C2, 2+2 DISPLAY" (at 165.1 30.48 0) (effects (font (size 1.8 1.8)) (justify left bottom)))(text "W43 SIGNAL FFC: NO POWER, 10-22 ISOLATED" (at 254 30.48 0) (effects (font (size 1.8 1.8)) (justify left bottom)))(text "YAW SERVO / W15 + W17 RAIL" (at 342.9 45.72 0) (effects (font (size 1.8 1.8)) (justify left bottom)))(text "BENCH PADS" (at 342.9 157.48 0) (effects (font (size 1.8 1.8)) (justify left bottom))) (sheet_instances (path "" (page "1"))) (embedded_fonts no))
